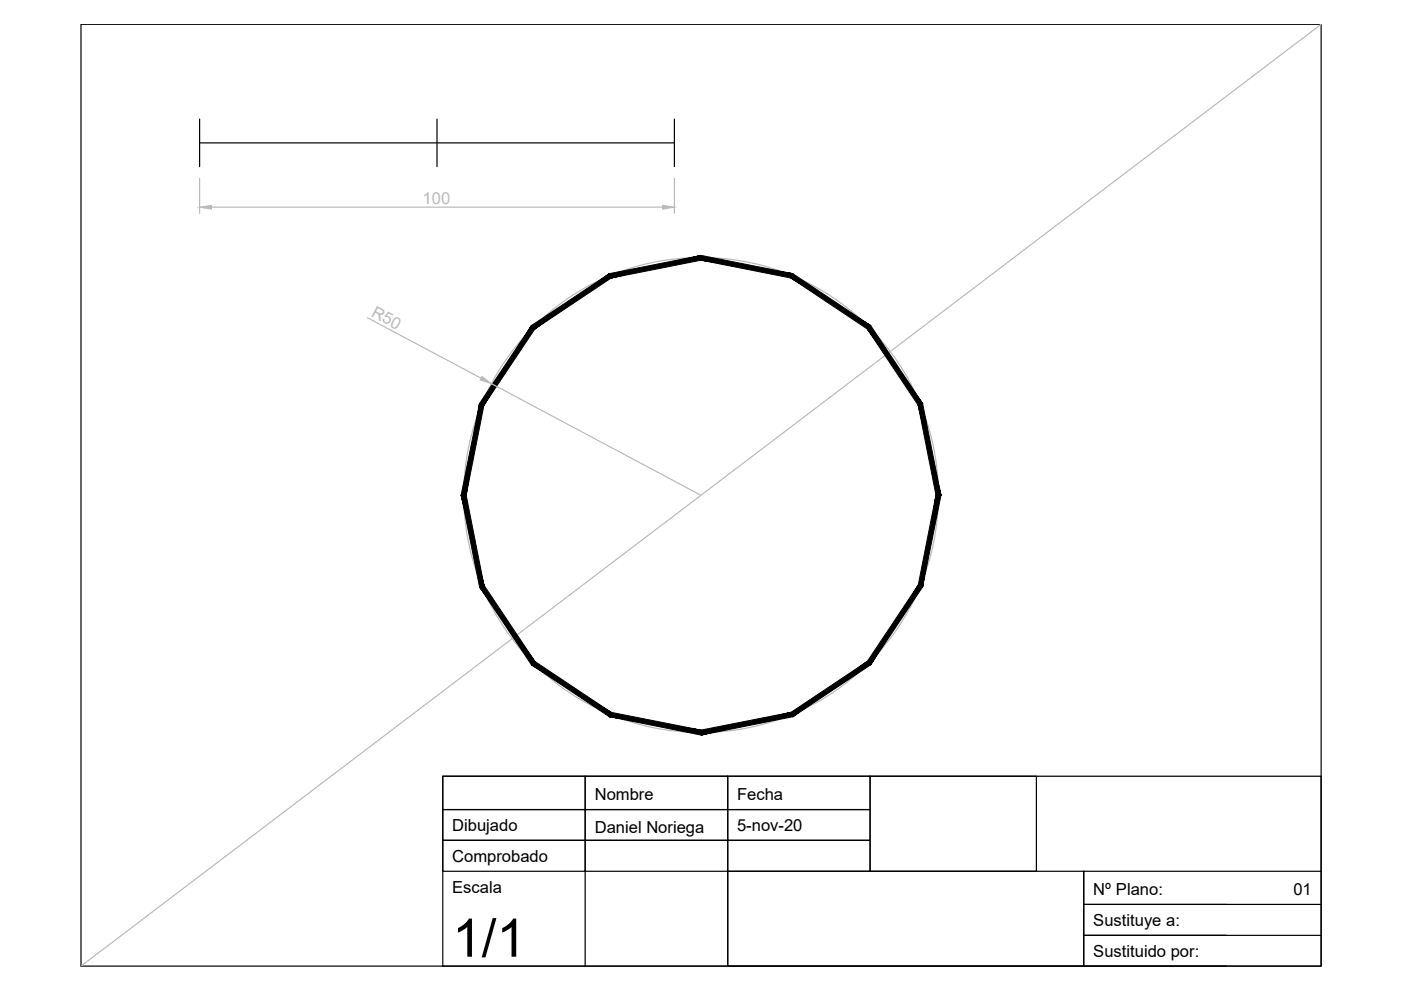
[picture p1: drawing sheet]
<svg xmlns="http://www.w3.org/2000/svg" width="297mm" height="210mm" viewBox="0 0 297 210" stroke-linecap="round" stroke-linejoin="round" font-family="sans-serif">
<!-- layer: 0 -->
<g fill="none" stroke="#000" stroke-width=".25">
<path d="M17.2 5.2h262.9v199.6h-262.9zM42.3 30.3h100.7M42.3 25.3v10M92.7 25.3v10M143 25.3v10M93.9 164.6h186.2v40.2h-186.2zM93.9 164.6h30.2v7h-30.2zM93.9 171.6h30.2v6.6h-30.2zM93.9 178.2h30.2v6.5h-30.2zM124.1 171.6h30.2v6.6h-30.2zM124.1 164.6h30.2v7h-30.2zM124.1 178.2h30.2v6.5h-30.2z"/>
<path d="M154.3 171.6h30.2v6.6h-30.2zM154.3 164.6h30.2v7h-30.2zM154.3 178.2h30.2v6.5h-30.2zM184.5 164.6h35.2v20.1h-35.2zM124.1 184.7v20.1M154.3 184.7v20.1M280.1 184.7h-125.8v20.1h75.5v-20.1v7.1h30.2M280.1 191.8h-50.3v6.5h30.2M280.1 198.3h-50.3v6.5h30.2"/>
</g>
<!-- layer: Auxiliares -->
<g fill="none" stroke="#bababa" stroke-width=".25">
<path d="M280.1 5.2l-262.9 199.6M42.3 37.8v7.4M143 37.8v7.4M44.8 43.9h95.7M77.9 67.4l24.1 12.8M104.2 81.4l44.4 23.6"/>
<circle cx="148.6" cy="105" r="50.3"/>
</g>
<!-- layer: 0 -->
<path d="M129.6 59l19.1-3.9-.2-.9zM129.2 58l19.3-3.8-18.9 4.8zM113.4 69.8l16.2-10.8-.4-1zM112.7 69l16.5-11-15.8 11.8zM112.7 69l-10.1 16.9 10.8-16.1zM112.7 69l-10.1 16.9-.9-.4zM101.7 85.5l-2.9 19.5 3.8-19.1zM101.7 85.5l-2.9 19.5h-1zM97.8 105l4.8 19.1-3.8-19.1zM97.8 105l4.8 19.1-.9 .3zM101.7 124.4l11.7 15.8-10.8-16.1zM101.7 124.4l11.7 15.8-.7 .8zM113.4 140.2l-.7 .8 16.9 10zM112.7 141l16.9 10-.4 1zM129.6 151l-.4 1 19.4 2.8zM129.2 152l19.4 2.8 .1 1.1zM148.6 154.8l.1 1.1 19-4.9zM148.7 155.9l19-4.9 .4 1zM167.7 151l.4 1 15.8-11.8zM168.1 152l15.8-11.8 .7 .8zM194.7 124.1l-10.8 16.1 .7 .8zM194.7 124.1l.9 .3-11 16.6zM198.4 105l-3.7 19.1 .9 .3zM198.4 105h1.1l-3.9 19.4zM194.7 85.9l3.7 19.1h1.1zM194.7 85.9l.9-.4 3.9 19.5zM183.9 69.8l10.8 16.1 .9-.4zM183.9 69.8l.7-.8 11 16.5zM167.7 59l16.2 10.8 .7-.8zM168.1 58l16.5 11-16.9-10zM148.5 55.1l19.2 3.9 .4-1zM148.7 54.2l19.4 3.8-19.6-2.9z" fill="#000" stroke="#000" stroke-width=".21"/>
<!-- layer: Auxiliares -->
<g fill="#bababa" stroke="#bababa" stroke-width=".21">
<path d="M102.2 79.8l2 1.6-2.4-.9z"/>
<path d="M42.3 43.9l2.5-.4v.9z"/>
<path d="M140.5 43.5l2.5 .4-2.5 .5z"/>
</g>
<text font-size="11.3" x="95.9" y="202.8">1/1</text>
<g font-size="3.5" fill="#bababa">
<text x="89.6" y="43.3">100</text>
<text x="78.6" y="67" transform="rotate(28 78.6 67)">R50</text>
</g>
<g font-size="3.5">
<text x="126.1" y="169.6">Nombre</text>
<text x="156.3" y="169.6">Fecha</text>
<text x="95.9" y="176.2">Dibujado</text>
<text x="126.1" y="176.7">Daniel Noriega</text>
<text x="156.3" y="176.2">5-nov-20</text>
<text x="95.9" y="182.7">Comprobado</text>
<text x="95.9" y="189.3">Escala</text>
<text x="231.8" y="189.8">Nº Plano:</text>
<text x="274.2" y="189.8">01</text>
<text x="231.8" y="196.3">Sustituye a:</text>
<text x="231.8" y="202.8">Sustituido por:</text>
</g>
</svg>
